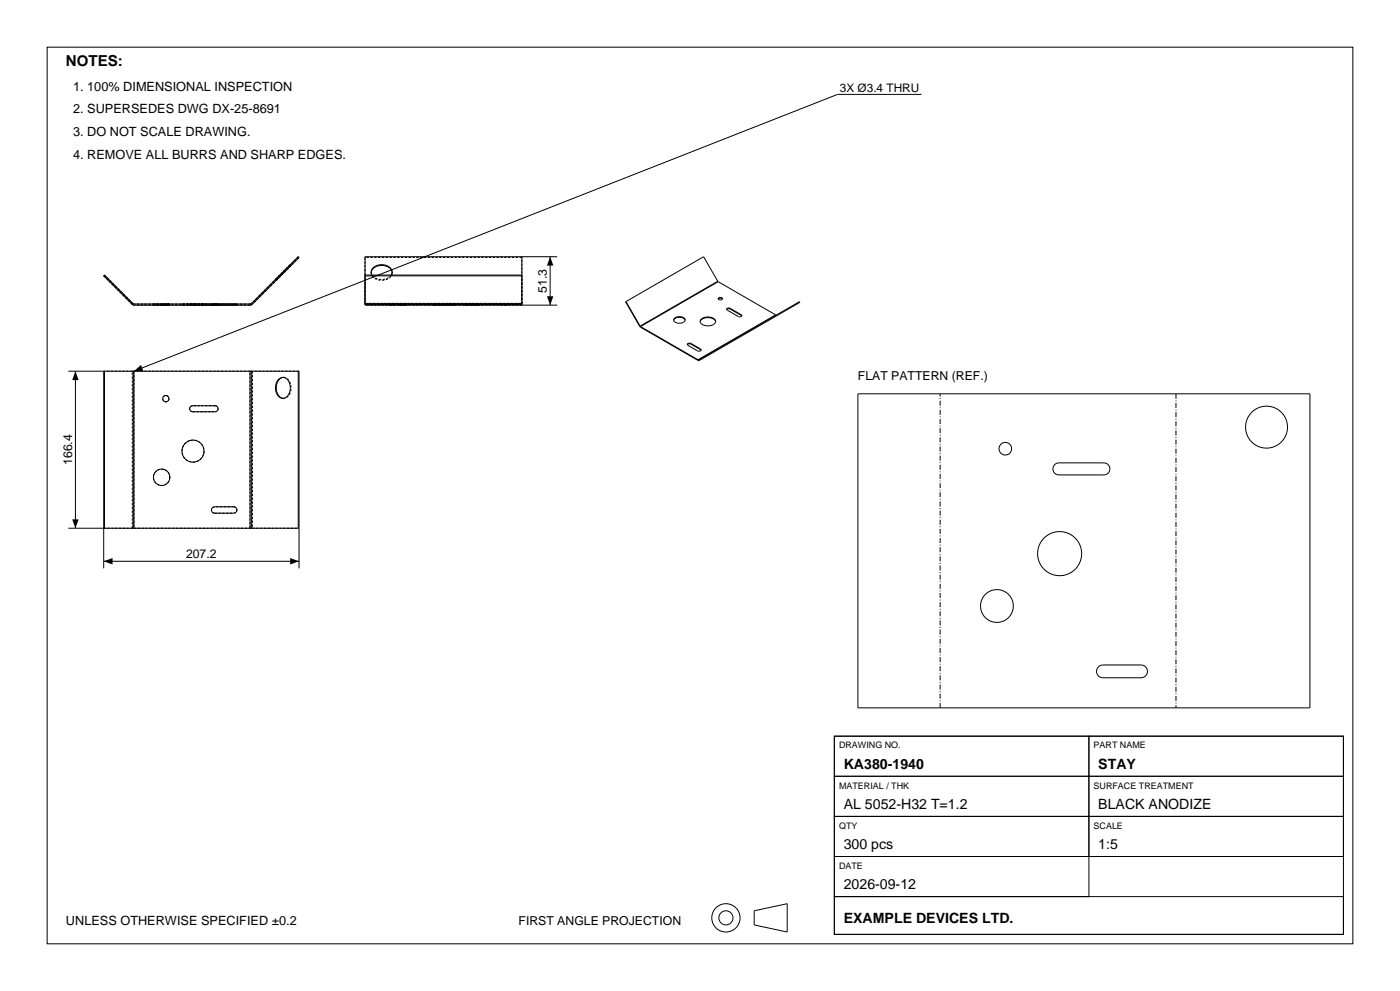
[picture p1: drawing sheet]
<svg xmlns="http://www.w3.org/2000/svg" width="420mm" height="297mm" viewBox="0 0 420 297" stroke-linecap="round" stroke-linejoin="round" font-family="sans-serif">
<g fill="none" stroke="#000" stroke-width=".3">
<path d="M14.1 14.1h391.8v268.8h-391.8zM276.5 28.3h-25.2l-211.1 82.9M156.6 76.9v14.3M165 76.9v14.5M167.2 76.9h-57.7v14.3M31.4 82.4l8.8 8.7h34.8l.5-.2 14-14 .2 .3-14 14-.7 .2h-35.1l-8.8-8.7zM109.5 91.2v.2h57.7M109.5 91.2h47.1M109.5 82.7h47.1M109.5 82.4h47.1M111.4 81.7a3.5 3.5 0 0 1 5.7-1.2l.5 1.2M111.6 82.4a2 2 0 0 1 1.7-2.9 3.3 3.3 0 0 1 4.3 1.8l-.2 1.1"/>
<path d="M156.6 91.2v.2M187.8 90.4l4.2 7.6 17.6 10.1 30.4-17.5-.2-.2-23.2 13.5M187.8 90.4l4.2 7.3M192 97.7l.2 .2M192.2 97.9l17.2 9.9M202.1 96a2.09 2.09 0 0 1 3.4 0M202.4 95.3a2.14 2.14 0 0 1 3.1 .6 1.99 1.99 0 0 1-3.4 0zM210.1 96.4a2.77 2.77 0 0 1 4.6 0M210.4 95.6a2.78 2.78 0 0 1 4.3 .7 2.71 2.71 0 0 1-4.1 .9 .94 .94 0 0 1-.2-1.6zM215.3 84.3l.1 .1M215.3 84.3l-23.3 13.4M215.3 84.3l-4.2-7.4-23.3 13.5"/>
<path d="M215.4 84.4l17.3 10M215.4 84.4l-23.2 13.5M215.5 89.6a.86 .86 0 0 1 1.3 0M215.6 89.3a.63 .63 0 0 1 .7-.3 .63 .63 0 0 1 .4 .7l-.1 .1a.58 .58 0 0 1-.7 .1 .58 .58 0 0 1-.3-.6zM219 92.6l-.6-.1-.4 .3M219 92.4a.52 .52 0 0 0-.6-.2 .52 .52 0 0 0-.2 .7l3.3 2a.52 .52 0 0 0 .7 .1 .52 .52 0 0 0 .2-.7M219 92.6l3.4 1.9M219 92.4l3.4 1.9M219 92.4v.2M222.4 94.5l.1 .2M222.4 94.3v.2M232.7 94.4h.2"/>
<path d="M232.7 94.4l-23.3 13.4M20.5 111.2h19.4M22.6 111.2v47.1M31.1 111.2v59.1M31.4 111.2v47.1M39.9 111.2h.3M39.9 111.2v47.1M40.2 111.2h34.8M40.2 111.2v47.1M75 111.2h.5M75 111.2v47.1M75.5 111.2h14.2v59.1"/>
<path d="M75.5 111.2v47.1M83.6 113.6a1.96 1.96 0 0 1 2.1-.3 1.96 1.96 0 0 1 1.2 1.7 3.3 3.3 0 0 1-1.8 4.4 2.34 2.34 0 0 1-2.4-2.5l.1-1.9zM85 113.1a3.5 3.5 0 0 0-1.2 5.7l1.2 .6M89.5 111.2v47.1M207.3 103.1l-.6-.1-.5 .3M207.3 103a.59 .59 0 0 0-.7-.2 .59 .59 0 0 0-.3 .6l2.9 1.7a.59 .59 0 0 0 .7 .2 .59 .59 0 0 0 .3-.7M207.3 103.1l2.9 1.7M207.3 103l2.9 1.6M207.3 103v.1M210.2 104.8l.1 .2M210.2 104.6v.2M216.6 103.9l-7.2 3.9"/>
<path d="M216.6 103.9l.1 .2M257.4 118h135.6v94.1h-135.6zM57.2 121.8l.6-.2h6.7a.9 .9 0 0 1 .9 .9 .9 .9 0 0 1-.9 .9h-7l-.6-.7zM316.4 139.3l1.3-.6h13.5a1.8 1.8 0 0 1 1.8 1.8 1.8 1.8 0 0 1-1.8 1.8h-13.5a1.8 1.8 0 0 1-1.7-1.1 1.8 1.8 0 0 1 .4-1.9zM20.5 158.3h19.4M39.9 158.3h.3M40.2 158.3h34.8M63.6 152.3l.8-.4h5.7a.96 .96 0 0 1 1 .9 .96 .96 0 0 1-1 1h-6l-.6-.7zM75 158.3h.5M75.5 158.3h14.2M31.1 168.2h58.6M329.5 199.9l1.4-.6h11.4a1.91 1.91 0 0 1 1.9 1.9 1.91 1.91 0 0 1-1.9 1.9h-11.4a1.91 1.91 0 0 1-1.8-1.2 1.91 1.91 0 0 1 .4-2z"/>
<path d="M250.3 220.6h76.4v12h-76.4zM250.3 232.6h76.4v12.1h-76.4zM250.3 220.6h152.7v59.4h-152.7zM326.7 220.6h76.3v12h-76.3zM326.7 232.6h76.3v12.1h-76.3zM250.3 244.7h76.4v12h-76.4zM250.3 256.7h76.4v12h-76.4zM326.7 244.7h76.3v12h-76.3zM226.3 273l9.9-2.2v8.5l-9.9-2.1zM250.3 268.7h152.7v11.3h-152.7z"/>
<circle cx="49.7" cy="119.5" r=".94"/>
<circle cx="57.9" cy="135.2" r="3.3"/>
<circle cx="301.6" cy="134.5" r="1.89"/>
<circle cx="380" cy="128" r="6.3"/>
<circle cx="48.5" cy="143" r="2.46"/>
<circle cx="317.9" cy="165.9" r="6.6"/>
<circle cx="299.1" cy="181.6" r="4.9"/>
<circle cx="217.8" cy="275.1" r="4.2"/>
<circle cx="217.8" cy="275.1" r="2.12"/>
</g>
<g fill="none" stroke="#000" stroke-width=".3" stroke-dasharray=".7 .4" stroke-linecap="butt">
<path d="M87.1 79.3l-2.2 2.2M87.1 79.3l.2 .3M87.3 79.6l-2.2 2.2M89.5 76.9l-14 14M89.7 77.2l-14 14M89.7 77.2l-.2-.3M109.5 77.2v14M109.5 77.2v-.3M156.6 77.2v-.3M156.6 77.2h-47.1M31.1 82.7l.3-.3M39.7 91.2l-8.6-8.5"/>
<path d="M39.9 91l.3 .1M39.9 91l-8.5-8.6M40.2 91.4l-.5-.2M46 91.4h5M46 91.1h5M46 91.1v.3M48.8 91.4h1.9M48.8 91.1h1.9M48.8 91.1v.3M50.7 91.4h-1.9M50.7 91.1h-1.9M50.7 91.4v-.3"/>
<path d="M51 91.4h-5M51 91.1h-5M51 91.4v-.3M54.6 91.4h6.6M54.6 91.1h6.6M54.6 91.1v.3M56.9 91.4h.9M56.9 91.1h.9M56.9 91.1v.3M57.8 91.4h-.9M57.8 91.4h6.7M57.8 91.1h-.9"/>
<path d="M57.8 91.1h6.7M61.2 91.4h-6.6M61.2 91.1h-6.6M61.2 91.4v-.3M63.4 91.4h1M63.4 91.1h1M63.4 91.1v.3M64.4 91.4h-1M64.4 91.4h5.7M64.4 91.1h-1M64.4 91.1h5.7M64.5 91.4h-6.7"/>
<path d="M64.5 91.4h.9M64.5 91.1h-6.7M64.5 91.1h.9M65.4 91.4h-.9M65.4 91.1h-.9M65.4 91.1v.3M70.1 91.4h-5.7M70.1 91.4h1M70.1 91.1h-5.7M70.1 91.1h1M71.1 91.4h-1M71.1 91.1h-1"/>
<path d="M71.1 91.1v.3M75 91.4h-34.8M75 91.1h-34.8M75 91.4l.7-.2M75.5 90.9l-.5 .2M82.6 83.8l4.5-4.5M82.6 83.8l.3 .2M82.9 84l4.4-4.4M84.9 81.5l-2.3 2.3M85.1 81.8l-2.2 2.2M109.5 91.1h47.1M109.5 91v.1"/>
<path d="M109.5 91.2h47.1M109.5 91.4v-.2M109.5 90.9h47.1M109.5 90.9v.2M109.5 82.4v8.5M109.5 91v-8.6M111.3 81.8l.1-.1M111.3 81.5v.3M116.8 91.4h.9M116.8 91.1h.9M116.8 91.1v.3M117.4 82.4a3.8 3.8 0 0 1-5.8 0"/>
<path d="M117.6 81.7v.1M117.6 81.8a2.68 2.68 0 0 1-3.1 2.2 2.68 2.68 0 0 1-3.2-2.2M117.6 81.8v-.3M117.7 91.4h1M117.7 91.1h1M118.7 91.4h-1.9M118.7 91.1h-1.9M118.7 91.1v.3M119.9 91.4h1.8M119.9 91.1h1.8M119.9 91.4v-.3M121.7 91.4h-1.8"/>
<path d="M121.7 91.1h-1.8M121.7 91.4v-.3M130.1 91.4h3.4M130.1 91.1h3.4M130.1 91.1v.3M133.5 91.4h3.3M133.5 91.1h3.3M136.8 91.4h-6.7M136.8 91.1h-6.7M136.8 91.1v.3M138.8 91.4h2.5M138.8 91.1h2.5"/>
<path d="M138.8 91.1v.3M141.3 91.4h2.5M141.3 91.1h2.5M143.8 91.4h-5M143.8 91.1h-5M143.8 91.1v.3M150.1 91.4h2M150.1 91.1h2M150.1 91.4v-.3M152.1 91.4h-2M152.1 91.1h-2M152.1 91.4v-.3"/>
<path d="M156.6 82.4v8.6M156.6 91v.1M156.6 90.9v.2M156.6 90.9v-8.5M156.6 91.2v-14M156.6 91.4v-.2M156.6 91.4h-47.1M156.6 91.1h-47.1M156.6 91h-47.1M39.7 111.2h-8.6M40.2 111.2v47.1M40.2 111.2h-.5"/>
<path d="M50.7 119.5a.94 .94 0 0 1-1.3 .8 .94 .94 0 0 1-.3-1.5 .94 .94 0 0 1 1.5 .4l.1 .3M75 111.2h-34.8M75 111.2h.7M75.7 111.2v47.1M84.9 113.1h.2M85 113.1h.1M85.1 119.4h-.1M85.1 113.1a2.68 2.68 0 0 1 2.2 3.1 2.68 2.68 0 0 1-2.2 3.2M85.1 119.4h-.2M89.7 111.2h-14M57.8 123.4a.9 .9 0 0 1-.9-.9 .9 .9 0 0 1 .9-.9M57.8 123.4h6.7"/>
<path d="M61.2 135.2a3.3 3.3 0 0 1-4.8 3 3.3 3.3 0 0 1-.5-5.6 3.3 3.3 0 0 1 5.2 2l.1 .6M64.5 121.6h-6.7M64.5 121.6a.9 .9 0 0 1 .9 .9 .9 .9 0 0 1-.9 .9M31.1 158.3h8.6M39.7 158.3v-47.1M40.2 158.3h34.8M40.2 158.3h-.5M51 143a2.46 2.46 0 0 1-3.6 2.3 2.46 2.46 0 0 1-.4-4.2 2.46 2.46 0 0 1 3.9 1.4l.1 .5M64.4 153.8a.96 .96 0 0 1-1-1 .96 .96 0 0 1 1-.9M64.4 153.8h5.7M70.1 151.9h-5.7M70.1 151.9a.96 .96 0 0 1 1 .9 .96 .96 0 0 1-1 1"/>
<path d="M75 158.3h.7M75 158.3v-47.1M75.7 158.3h14"/>
</g>
<path d="M165 76.9l1 2.7h-1.9zM164.1 88.8h1.9l-1 2.6zM22.6 111.2l1 2.7h-1.9zM40.2 111.2l2.1-1.8 .7 1.8zM21.7 155.7h1.9l-1 2.6zM31.1 168.2l2.7-1v2zM87 167.2l2.7 1-2.7 1z" fill="#000"/>
<path d="M352.8 118v94.1M282 212.1v-94.1" fill="none" stroke="#000" stroke-width=".3" stroke-dasharray="1.5 .5 .2 .5" stroke-linecap="butt"/>
<text font-size="4.5" x="19.8" y="19.8">NOTES:</text>
<g font-size="4.2">
<text x="253.1" y="230.4">KA380-1940</text>
<text x="329.5" y="230.4">STAY</text>
<text x="253.1" y="242.4">AL 5052-H32 T=1.2</text>
<text x="329.5" y="242.4">BLACK ANODIZE</text>
<text x="253.1" y="254.4">300 pcs</text>
<text x="329.5" y="254.4">1:5</text>
<text x="253.1" y="266.5">2026-09-12</text>
<text x="253.1" y="276.5">EXAMPLE DEVICES LTD.</text>
</g>
<g font-size="3.8">
<text x="21.9" y="27.2">1. 100% DIMENSIONAL INSPECTION</text>
<text x="21.9" y="33.9">2. SUPERSEDES DWG DX-25-8691</text>
<text x="21.9" y="40.7">3. DO NOT SCALE DRAWING.</text>
<text x="21.9" y="47.5">4. REMOVE ALL BURRS AND SHARP EDGES.</text>
<text x="19.8" y="277.2">UNLESS OTHERWISE SPECIFIED ±0.2</text>
</g>
<g font-size="3.7">
<text x="164.1" y="87.8" transform="rotate(-90 164.1 87.8)">51.3</text>
<text x="257.4" y="113.8">FLAT PATTERN (REF.)</text>
<text x="21.6" y="139.4" transform="rotate(-90 21.6 139.4)">166.4</text>
<text x="55.8" y="167.2">207.2</text>
<text x="155.6" y="277.2">FIRST ANGLE PROJECTION</text>
</g>
<text font-size="3.5" x="252" y="27.4">3X Ø3.4 THRU</text>
<g font-size="2.7">
<text x="251.7" y="224.3">DRAWING NO.</text>
<text x="328.1" y="224.3">PART NAME</text>
<text x="251.7" y="236.3">MATERIAL / THK</text>
<text x="328.1" y="236.3">SURFACE TREATMENT</text>
<text x="251.7" y="248.3">QTY</text>
<text x="328.1" y="248.3">SCALE</text>
<text x="251.7" y="260.4">DATE</text>
</g>
</svg>
